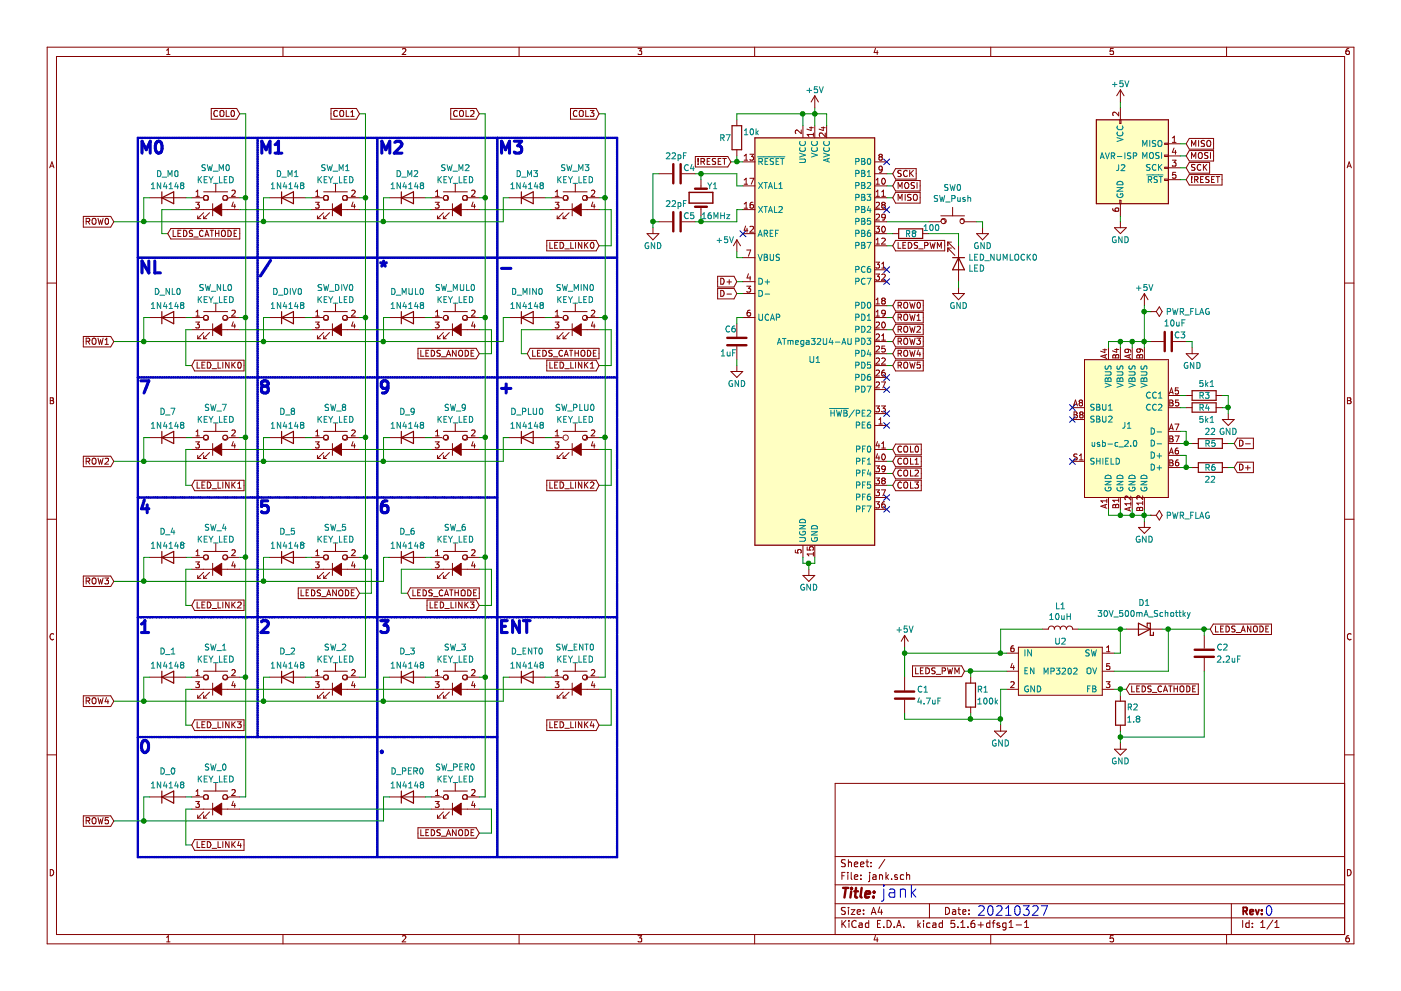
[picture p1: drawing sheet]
EESchema Schematic File Version 4
EELAYER 30 0
EELAYER END
$Descr A4 11693 8268
encoding utf-8
Sheet 1 1
Title ""
Date ""
Rev ""
Comp ""
Comment1 ""
Comment2 ""
Comment3 ""
Comment4 ""
$EndDescr
$Comp
L Switch:SW_Push_LED SW_M0
U 1 1
P 1800 1750
F 0 "SW_M0" H 1800 2100 50  0000 C CNN
F 1 "KEY_LED" H 1800 2000 50  0000 C CNN
F 2 "jank:Gateron_LED_1.00u_Plate" H 1800 2050 50  0001 C CNN
F 3 "~" H 1800 2050 50  0001 C CNN
	1    1800 1750
	1    0    0    -1  
$EndComp
$Comp
L MCU_Microchip_ATmega:ATmega32U4-AU U1
U 1 1
P 6800 2850
F 0 "U1" H 6800 2700 50  0000 C CNN
F 1 "ATmega32U4-AU" H 6800 2850 50  0000 C CNN
F 2 "Package_QFP:TQFP-44_10x10mm_P0.8mm" H 6800 2850 50  0001 C CIN
F 3 "http://ww1.microchip.com/downloads/en/DeviceDoc/Atmel-7766-8-bit-AVR-ATmega16U4-32U4_Datasheet.pdf" H 6800 2850 50  0001 C CNN
	1    6800 2850
	1    0    0    -1  
$EndComp
$Comp
L Device:D D_M0
U 1 1
P 1400 1650
F 0 "D_M0" H 1400 1850 50  0000 C CNN
F 1 "1N4148" H 1400 1750 50  0000 C CNN
F 2 "Diode_SMD:D_SOD-123" H 1400 1650 50  0001 C CNN
F 3 "~" H 1400 1650 50  0001 C CNN
	1    1400 1650
	1    0    0    -1  
$EndComp
$Comp
L Switch:SW_Push_LED SW_M1
U 1 1
P 2800 1750
F 0 "SW_M1" H 2800 2100 50  0000 C CNN
F 1 "KEY_LED" H 2800 2000 50  0000 C CNN
F 2 "jank:Gateron_LED_1.00u_Plate" H 2800 2050 50  0001 C CNN
F 3 "~" H 2800 2050 50  0001 C CNN
	1    2800 1750
	1    0    0    -1  
$EndComp
$Comp
L Device:D D_M1
U 1 1
P 2400 1650
F 0 "D_M1" H 2400 1850 50  0000 C CNN
F 1 "1N4148" H 2400 1750 50  0000 C CNN
F 2 "Diode_SMD:D_SOD-123" H 2400 1650 50  0001 C CNN
F 3 "~" H 2400 1650 50  0001 C CNN
	1    2400 1650
	1    0    0    -1  
$EndComp
Text GLabel 950  1850 0    50   Input ~ 0
ROW0
$Comp
L Device:D D_NL0
U 1 1
P 1400 2650
F 0 "D_NL0" H 1400 2867 50  0000 C CNN
F 1 "1N4148" H 1400 2750 50  0000 C CNN
F 2 "Diode_SMD:D_SOD-123" H 1400 2650 50  0001 C CNN
F 3 "~" H 1400 2650 50  0001 C CNN
	1    1400 2650
	1    0    0    -1  
$EndComp
$Comp
L Switch:SW_Push_LED SW_NL0
U 1 1
P 1800 2750
F 0 "SW_NL0" H 1800 3100 50  0000 C CNN
F 1 "KEY_LED" H 1800 3000 50  0000 C CNN
F 2 "jank:Gateron_LED_1.00u_Plate" H 1800 3050 50  0001 C CNN
F 3 "~" H 1800 3050 50  0001 C CNN
	1    1800 2750
	1    0    0    -1  
$EndComp
$Comp
L Switch:SW_Push_LED SW_M2
U 1 1
P 3800 1750
F 0 "SW_M2" H 3800 2100 50  0000 C CNN
F 1 "KEY_LED" H 3800 2000 50  0000 C CNN
F 2 "jank:Gateron_LED_1.00u_Plate" H 3800 2050 50  0001 C CNN
F 3 "~" H 3800 2050 50  0001 C CNN
	1    3800 1750
	1    0    0    -1  
$EndComp
$Comp
L Switch:SW_Push_LED SW_M3
U 1 1
P 4800 1750
F 0 "SW_M3" H 4800 2100 50  0000 C CNN
F 1 "KEY_LED" H 4800 2000 50  0000 C CNN
F 2 "jank:Gateron_LED_1.00u_Plate" H 4800 2050 50  0001 C CNN
F 3 "~" H 4800 2050 50  0001 C CNN
	1    4800 1750
	1    0    0    -1  
$EndComp
$Comp
L Switch:SW_Push_LED SW_DIV0
U 1 1
P 2800 2750
F 0 "SW_DIV0" H 2800 3100 50  0000 C CNN
F 1 "KEY_LED" H 2800 3000 50  0000 C CNN
F 2 "jank:Gateron_LED_1.00u_Plate" H 2800 3050 50  0001 C CNN
F 3 "~" H 2800 3050 50  0001 C CNN
	1    2800 2750
	1    0    0    -1  
$EndComp
$Comp
L Switch:SW_Push_LED SW_MUL0
U 1 1
P 3800 2750
F 0 "SW_MUL0" H 3800 3100 50  0000 C CNN
F 1 "KEY_LED" H 3800 3000 50  0000 C CNN
F 2 "jank:Gateron_LED_1.00u_Plate" H 3800 3050 50  0001 C CNN
F 3 "~" H 3800 3050 50  0001 C CNN
	1    3800 2750
	1    0    0    -1  
$EndComp
$Comp
L Switch:SW_Push_LED SW_MIN0
U 1 1
P 4800 2750
F 0 "SW_MIN0" H 4800 3100 50  0000 C CNN
F 1 "KEY_LED" H 4800 3000 50  0000 C CNN
F 2 "jank:Gateron_LED_1.00u_Plate" H 4800 3050 50  0001 C CNN
F 3 "~" H 4800 3050 50  0001 C CNN
	1    4800 2750
	1    0    0    -1  
$EndComp
$Comp
L Switch:SW_Push_LED SW_7
U 1 1
P 1800 3750
F 0 "SW_7" H 1800 4100 50  0000 C CNN
F 1 "KEY_LED" H 1800 4000 50  0000 C CNN
F 2 "jank:Gateron_LED_1.00u_Plate" H 1800 4050 50  0001 C CNN
F 3 "~" H 1800 4050 50  0001 C CNN
	1    1800 3750
	1    0    0    -1  
$EndComp
$Comp
L Switch:SW_Push_LED SW_8
U 1 1
P 2800 3750
F 0 "SW_8" H 2800 4100 50  0000 C CNN
F 1 "KEY_LED" H 2800 4000 50  0000 C CNN
F 2 "jank:Gateron_LED_1.00u_Plate" H 2800 4050 50  0001 C CNN
F 3 "~" H 2800 4050 50  0001 C CNN
	1    2800 3750
	1    0    0    -1  
$EndComp
$Comp
L Switch:SW_Push_LED SW_9
U 1 1
P 3800 3750
F 0 "SW_9" H 3800 4100 50  0000 C CNN
F 1 "KEY_LED" H 3800 4000 50  0000 C CNN
F 2 "jank:Gateron_LED_1.00u_Plate" H 3800 4050 50  0001 C CNN
F 3 "~" H 3800 4050 50  0001 C CNN
	1    3800 3750
	1    0    0    -1  
$EndComp
$Comp
L Switch:SW_Push_LED SW_PLU0
U 1 1
P 4800 3750
F 0 "SW_PLU0" H 4800 4100 50  0000 C CNN
F 1 "KEY_LED" H 4800 4000 50  0000 C CNN
F 2 "jank:Gateron_LED_1.00u_Plate" H 4800 4050 50  0001 C CNN
F 3 "~" H 4800 4050 50  0001 C CNN
	1    4800 3750
	1    0    0    -1  
$EndComp
$Comp
L Switch:SW_Push_LED SW_4
U 1 1
P 1800 4750
F 0 "SW_4" H 1800 5100 50  0000 C CNN
F 1 "KEY_LED" H 1800 5000 50  0000 C CNN
F 2 "jank:Gateron_LED_1.00u_Plate" H 1800 5050 50  0001 C CNN
F 3 "~" H 1800 5050 50  0001 C CNN
	1    1800 4750
	1    0    0    -1  
$EndComp
$Comp
L Switch:SW_Push_LED SW_5
U 1 1
P 2800 4750
F 0 "SW_5" H 2800 5100 50  0000 C CNN
F 1 "KEY_LED" H 2800 5000 50  0000 C CNN
F 2 "jank:Gateron_LED_1.00u_Plate" H 2800 5050 50  0001 C CNN
F 3 "~" H 2800 5050 50  0001 C CNN
	1    2800 4750
	1    0    0    -1  
$EndComp
$Comp
L Switch:SW_Push_LED SW_6
U 1 1
P 3800 4750
F 0 "SW_6" H 3800 5100 50  0000 C CNN
F 1 "KEY_LED" H 3800 5000 50  0000 C CNN
F 2 "jank:Gateron_LED_1.00u_Plate" H 3800 5050 50  0001 C CNN
F 3 "~" H 3800 5050 50  0001 C CNN
	1    3800 4750
	1    0    0    -1  
$EndComp
$Comp
L Switch:SW_Push_LED SW_1
U 1 1
P 1800 5750
F 0 "SW_1" H 1800 6100 50  0000 C CNN
F 1 "KEY_LED" H 1800 6000 50  0000 C CNN
F 2 "jank:Gateron_LED_1.00u_Plate" H 1800 6050 50  0001 C CNN
F 3 "~" H 1800 6050 50  0001 C CNN
	1    1800 5750
	1    0    0    -1  
$EndComp
$Comp
L Switch:SW_Push_LED SW_2
U 1 1
P 2800 5750
F 0 "SW_2" H 2800 6100 50  0000 C CNN
F 1 "KEY_LED" H 2800 6000 50  0000 C CNN
F 2 "jank:Gateron_LED_1.00u_Plate" H 2800 6050 50  0001 C CNN
F 3 "~" H 2800 6050 50  0001 C CNN
	1    2800 5750
	1    0    0    -1  
$EndComp
$Comp
L Switch:SW_Push_LED SW_3
U 1 1
P 3800 5750
F 0 "SW_3" H 3800 6100 50  0000 C CNN
F 1 "KEY_LED" H 3800 6000 50  0000 C CNN
F 2 "jank:Gateron_LED_1.00u_Plate" H 3800 6050 50  0001 C CNN
F 3 "~" H 3800 6050 50  0001 C CNN
	1    3800 5750
	1    0    0    -1  
$EndComp
$Comp
L Switch:SW_Push_LED SW_ENT0
U 1 1
P 4800 5750
F 0 "SW_ENT0" H 4800 6100 50  0000 C CNN
F 1 "KEY_LED" H 4800 6000 50  0000 C CNN
F 2 "jank:Gateron_LED_1.00u_Plate" H 4800 6050 50  0001 C CNN
F 3 "~" H 4800 6050 50  0001 C CNN
	1    4800 5750
	1    0    0    -1  
$EndComp
$Comp
L Switch:SW_Push_LED SW_0
U 1 1
P 1800 6750
F 0 "SW_0" H 1800 7100 50  0000 C CNN
F 1 "KEY_LED" H 1800 7000 50  0000 C CNN
F 2 "jank:Gateron_LED_1.00u_Plate" H 1800 7050 50  0001 C CNN
F 3 "~" H 1800 7050 50  0001 C CNN
	1    1800 6750
	1    0    0    -1  
$EndComp
$Comp
L Switch:SW_Push_LED SW_PER0
U 1 1
P 3800 6750
F 0 "SW_PER0" H 3800 7100 50  0000 C CNN
F 1 "KEY_LED" H 3800 7000 50  0000 C CNN
F 2 "jank:Gateron_LED_1.00u_Plate" H 3800 7050 50  0001 C CNN
F 3 "~" H 3800 7050 50  0001 C CNN
	1    3800 6750
	1    0    0    -1  
$EndComp
Wire Notes Line width 20
	1150 1150 5150 1150
Wire Notes Line width 20
	1150 2150 5150 2150
Wire Notes Line width 20
	1150 3150 5150 3150
Wire Notes Line width 20
	1150 5150 5150 5150
Wire Notes Line width 20
	1150 7150 5150 7150
Wire Notes Line width 20
	4150 1150 4150 7150
Wire Notes Line width 20
	3150 1150 3150 7150
Wire Notes Line width 20
	1150 1150 1150 7150
Wire Notes Line width 20
	5150 1150 5150 7150
Wire Notes Line width 20
	2150 6150 2150 1150
Wire Notes Line width 20
	1150 6150 4150 6150
Wire Notes Line width 20
	1150 4150 4150 4150
Text Notes 1150 1300 0    100  ~ 20
M0
Text Notes 2150 1300 0    100  ~ 20
M1
Text Notes 3150 1300 0    100  ~ 20
M2
Text Notes 4150 1300 0    100  ~ 20
M3
Wire Wire Line
	1250 1650 1200 1650
Wire Wire Line
	1200 1650 1200 1850
Wire Wire Line
	1200 1850 2200 1850
Wire Wire Line
	2200 1850 2200 1650
Wire Wire Line
	2200 1650 2250 1650
$Comp
L Device:D D_M2
U 1 1
P 3400 1650
F 0 "D_M2" H 3400 1850 50  0000 C CNN
F 1 "1N4148" H 3400 1750 50  0000 C CNN
F 2 "Diode_SMD:D_SOD-123" H 3400 1650 50  0001 C CNN
F 3 "~" H 3400 1650 50  0001 C CNN
	1    3400 1650
	1    0    0    -1  
$EndComp
Wire Wire Line
	2200 1850 3200 1850
Wire Wire Line
	3200 1850 3200 1650
Wire Wire Line
	3200 1650 3250 1650
Connection ~ 2200 1850
$Comp
L Device:D D_M3
U 1 1
P 4400 1650
F 0 "D_M3" H 4400 1850 50  0000 C CNN
F 1 "1N4148" H 4400 1750 50  0000 C CNN
F 2 "Diode_SMD:D_SOD-123" H 4400 1650 50  0001 C CNN
F 3 "~" H 4400 1650 50  0001 C CNN
	1    4400 1650
	1    0    0    -1  
$EndComp
$Comp
L Device:D D_DIV0
U 1 1
P 2400 2650
F 0 "D_DIV0" H 2400 2867 50  0000 C CNN
F 1 "1N4148" H 2400 2750 50  0000 C CNN
F 2 "Diode_SMD:D_SOD-123" H 2400 2650 50  0001 C CNN
F 3 "~" H 2400 2650 50  0001 C CNN
	1    2400 2650
	1    0    0    -1  
$EndComp
$Comp
L Device:D D_MUL0
U 1 1
P 3400 2650
F 0 "D_MUL0" H 3400 2867 50  0000 C CNN
F 1 "1N4148" H 3400 2750 50  0000 C CNN
F 2 "Diode_SMD:D_SOD-123" H 3400 2650 50  0001 C CNN
F 3 "~" H 3400 2650 50  0001 C CNN
	1    3400 2650
	1    0    0    -1  
$EndComp
$Comp
L Device:D D_MIN0
U 1 1
P 4400 2650
F 0 "D_MIN0" H 4400 2867 50  0000 C CNN
F 1 "1N4148" H 4400 2750 50  0000 C CNN
F 2 "Diode_SMD:D_SOD-123" H 4400 2650 50  0001 C CNN
F 3 "~" H 4400 2650 50  0001 C CNN
	1    4400 2650
	1    0    0    -1  
$EndComp
$Comp
L Device:D D_7
U 1 1
P 1400 3650
F 0 "D_7" H 1400 3867 50  0000 C CNN
F 1 "1N4148" H 1400 3750 50  0000 C CNN
F 2 "Diode_SMD:D_SOD-123" H 1400 3650 50  0001 C CNN
F 3 "~" H 1400 3650 50  0001 C CNN
	1    1400 3650
	1    0    0    -1  
$EndComp
Text GLabel 2000 950  0    50   Input ~ 0
COL0
Wire Wire Line
	950  1850 1200 1850
Connection ~ 1200 1850
$Comp
L Device:D D_8
U 1 1
P 2400 3650
F 0 "D_8" H 2400 3867 50  0000 C CNN
F 1 "1N4148" H 2400 3750 50  0000 C CNN
F 2 "Diode_SMD:D_SOD-123" H 2400 3650 50  0001 C CNN
F 3 "~" H 2400 3650 50  0001 C CNN
	1    2400 3650
	1    0    0    -1  
$EndComp
$Comp
L Device:D D_9
U 1 1
P 3400 3650
F 0 "D_9" H 3400 3867 50  0000 C CNN
F 1 "1N4148" H 3400 3750 50  0000 C CNN
F 2 "Diode_SMD:D_SOD-123" H 3400 3650 50  0001 C CNN
F 3 "~" H 3400 3650 50  0001 C CNN
	1    3400 3650
	1    0    0    -1  
$EndComp
$Comp
L Device:D D_PLU0
U 1 1
P 4400 3650
F 0 "D_PLU0" H 4400 3867 50  0000 C CNN
F 1 "1N4148" H 4400 3750 50  0000 C CNN
F 2 "Diode_SMD:D_SOD-123" H 4400 3650 50  0001 C CNN
F 3 "~" H 4400 3650 50  0001 C CNN
	1    4400 3650
	1    0    0    -1  
$EndComp
$Comp
L Device:D D_4
U 1 1
P 1400 4650
F 0 "D_4" H 1400 4867 50  0000 C CNN
F 1 "1N4148" H 1400 4750 50  0000 C CNN
F 2 "Diode_SMD:D_SOD-123" H 1400 4650 50  0001 C CNN
F 3 "~" H 1400 4650 50  0001 C CNN
	1    1400 4650
	1    0    0    -1  
$EndComp
$Comp
L Device:D D_5
U 1 1
P 2400 4650
F 0 "D_5" H 2400 4867 50  0000 C CNN
F 1 "1N4148" H 2400 4750 50  0000 C CNN
F 2 "Diode_SMD:D_SOD-123" H 2400 4650 50  0001 C CNN
F 3 "~" H 2400 4650 50  0001 C CNN
	1    2400 4650
	1    0    0    -1  
$EndComp
$Comp
L Device:D D_6
U 1 1
P 3400 4650
F 0 "D_6" H 3400 4867 50  0000 C CNN
F 1 "1N4148" H 3400 4750 50  0000 C CNN
F 2 "Diode_SMD:D_SOD-123" H 3400 4650 50  0001 C CNN
F 3 "~" H 3400 4650 50  0001 C CNN
	1    3400 4650
	1    0    0    -1  
$EndComp
$Comp
L Device:D D_1
U 1 1
P 1400 5650
F 0 "D_1" H 1400 5867 50  0000 C CNN
F 1 "1N4148" H 1400 5750 50  0000 C CNN
F 2 "Diode_SMD:D_SOD-123" H 1400 5650 50  0001 C CNN
F 3 "~" H 1400 5650 50  0001 C CNN
	1    1400 5650
	1    0    0    -1  
$EndComp
$Comp
L Device:D D_2
U 1 1
P 2400 5650
F 0 "D_2" H 2400 5867 50  0000 C CNN
F 1 "1N4148" H 2400 5750 50  0000 C CNN
F 2 "Diode_SMD:D_SOD-123" H 2400 5650 50  0001 C CNN
F 3 "~" H 2400 5650 50  0001 C CNN
	1    2400 5650
	1    0    0    -1  
$EndComp
$Comp
L Device:D D_3
U 1 1
P 3400 5650
F 0 "D_3" H 3400 5867 50  0000 C CNN
F 1 "1N4148" H 3400 5750 50  0000 C CNN
F 2 "Diode_SMD:D_SOD-123" H 3400 5650 50  0001 C CNN
F 3 "~" H 3400 5650 50  0001 C CNN
	1    3400 5650
	1    0    0    -1  
$EndComp
$Comp
L Device:D D_0
U 1 1
P 1400 6650
F 0 "D_0" H 1400 6867 50  0000 C CNN
F 1 "1N4148" H 1400 6750 50  0000 C CNN
F 2 "Diode_SMD:D_SOD-123" H 1400 6650 50  0001 C CNN
F 3 "~" H 1400 6650 50  0001 C CNN
	1    1400 6650
	1    0    0    -1  
$EndComp
$Comp
L Device:D D_PER0
U 1 1
P 3400 6650
F 0 "D_PER0" H 3400 6867 50  0000 C CNN
F 1 "1N4148" H 3400 6750 50  0000 C CNN
F 2 "Diode_SMD:D_SOD-123" H 3400 6650 50  0001 C CNN
F 3 "~" H 3400 6650 50  0001 C CNN
	1    3400 6650
	1    0    0    -1  
$EndComp
Wire Wire Line
	2000 2650 2050 2650
Wire Wire Line
	2050 2650 2050 1650
Wire Wire Line
	2050 1650 2000 1650
Wire Wire Line
	2050 1650 2050 950 
Wire Wire Line
	2050 950  2000 950 
Connection ~ 2050 1650
Wire Wire Line
	2000 6650 2050 6650
Wire Wire Line
	2050 6650 2050 5650
Wire Wire Line
	2050 5650 2000 5650
Wire Wire Line
	2000 4650 2050 4650
Wire Wire Line
	2050 4650 2050 5650
Connection ~ 2050 5650
Wire Wire Line
	2000 3650 2050 3650
Wire Wire Line
	2050 3650 2050 4650
Connection ~ 2050 4650
Wire Wire Line
	2050 3650 2050 2650
Connection ~ 2050 3650
Connection ~ 2050 2650
Wire Wire Line
	3000 5650 3050 5650
Wire Wire Line
	3050 5650 3050 4650
Wire Wire Line
	3050 4650 3000 4650
Wire Wire Line
	3050 4650 3050 3650
Wire Wire Line
	3050 3650 3000 3650
Connection ~ 3050 4650
Wire Wire Line
	3050 3650 3050 2650
Wire Wire Line
	3050 2650 3000 2650
Connection ~ 3050 3650
Wire Wire Line
	3050 2650 3050 1650
Wire Wire Line
	3050 1650 3000 1650
Connection ~ 3050 2650
Wire Wire Line
	3050 1650 3050 950 
Wire Wire Line
	3050 950  3000 950 
Connection ~ 3050 1650
Wire Wire Line
	4000 6650 4050 6650
Wire Wire Line
	4050 6650 4050 5650
Wire Wire Line
	4050 5650 4000 5650
Wire Wire Line
	4050 5650 4050 4650
Wire Wire Line
	4050 4650 4000 4650
Connection ~ 4050 5650
Wire Wire Line
	4050 4650 4050 3650
Wire Wire Line
	4050 3650 4000 3650
Connection ~ 4050 4650
Wire Wire Line
	4050 3650 4050 2650
Wire Wire Line
	4050 2650 4000 2650
Connection ~ 4050 3650
Wire Wire Line
	4050 2650 4050 1650
Wire Wire Line
	4050 1650 4000 1650
Connection ~ 4050 2650
Wire Wire Line
	4050 1650 4050 950 
Wire Wire Line
	4050 950  4000 950 
Connection ~ 4050 1650
Wire Wire Line
	5000 5650 5050 5650
Wire Wire Line
	5050 5650 5050 3650
Wire Wire Line
	5050 3650 5000 3650
Wire Wire Line
	5050 3650 5050 2650
Wire Wire Line
	5050 2650 5000 2650
Connection ~ 5050 3650
Wire Wire Line
	5050 2650 5050 1650
Wire Wire Line
	5050 1650 5000 1650
Connection ~ 5050 2650
Wire Wire Line
	5050 1650 5050 950 
Wire Wire Line
	5050 950  5000 950 
Connection ~ 5050 1650
Text GLabel 3000 950  0    50   Input ~ 0
COL1
Text GLabel 4000 950  0    50   Input ~ 0
COL2
Text GLabel 5000 950  0    50   Input ~ 0
COL3
Wire Wire Line
	3200 1850 4200 1850
Wire Wire Line
	4200 1850 4200 1650
Wire Wire Line
	4200 1650 4250 1650
Connection ~ 3200 1850
Wire Wire Line
	1250 2650 1200 2650
Wire Wire Line
	1200 2650 1200 2850
Wire Wire Line
	1200 2850 2200 2850
Wire Wire Line
	4200 2850 4200 2650
Wire Wire Line
	4200 2650 4250 2650
Wire Wire Line
	1200 2850 950  2850
Connection ~ 1200 2850
Wire Wire Line
	4250 3650 4200 3650
Wire Wire Line
	4200 3650 4200 3850
Wire Wire Line
	4200 3850 3200 3850
Wire Wire Line
	1200 3850 1200 3650
Wire Wire Line
	1200 3650 1250 3650
Wire Wire Line
	1200 3850 950  3850
Connection ~ 1200 3850
Wire Wire Line
	3250 4650 3200 4650
Wire Wire Line
	1200 4650 1250 4650
Wire Wire Line
	4250 5650 4200 5650
Wire Wire Line
	4200 5650 4200 5850
Wire Wire Line
	4200 5850 3200 5850
Wire Wire Line
	1200 5850 1200 5650
Wire Wire Line
	1200 5650 1250 5650
Wire Wire Line
	1200 5850 950  5850
Connection ~ 1200 5850
Wire Wire Line
	3250 6650 3200 6650
Wire Wire Line
	3200 6650 3200 6850
Wire Wire Line
	3200 6850 1200 6850
Wire Wire Line
	1200 6850 1200 6650
Wire Wire Line
	1200 6650 1250 6650
Wire Wire Line
	1200 6850 950  6850
Connection ~ 1200 6850
Text GLabel 950  2850 0    50   Input ~ 0
ROW1
Text GLabel 950  3850 0    50   Input ~ 0
ROW2
Text GLabel 950  4850 0    50   Input ~ 0
ROW3
Text GLabel 950  5850 0    50   Input ~ 0
ROW4
Text GLabel 950  6850 0    50   Input ~ 0
ROW5
Wire Wire Line
	2250 5650 2200 5650
Wire Wire Line
	2200 5650 2200 5850
Connection ~ 2200 5850
Wire Wire Line
	2200 5850 1200 5850
Wire Wire Line
	3250 5650 3200 5650
Wire Wire Line
	3200 5650 3200 5850
Connection ~ 3200 5850
Wire Wire Line
	3200 5850 2200 5850
Wire Wire Line
	3550 6650 3600 6650
Wire Wire Line
	1600 6650 1550 6650
Wire Wire Line
	1600 5650 1550 5650
Wire Wire Line
	2600 5650 2550 5650
Wire Wire Line
	3550 5650 3600 5650
Wire Wire Line
	4550 5650 4600 5650
Wire Wire Line
	3600 4650 3550 4650
Wire Wire Line
	2600 4650 2550 4650
Wire Wire Line
	1600 4650 1550 4650
Wire Wire Line
	2250 4650 2200 4650
Wire Wire Line
	1550 3650 1600 3650
Wire Wire Line
	1600 2650 1550 2650
Wire Wire Line
	1550 1650 1600 1650
Wire Wire Line
	2550 1650 2600 1650
Wire Wire Line
	3550 1650 3600 1650
Wire Wire Line
	4550 1650 4600 1650
Wire Wire Line
	4600 2650 4550 2650
Wire Wire Line
	3600 2650 3550 2650
Wire Wire Line
	2600 2650 2550 2650
Wire Wire Line
	2550 3650 2600 3650
Wire Wire Line
	3550 3650 3600 3650
Wire Wire Line
	4550 3650 4600 3650
Wire Wire Line
	2250 2650 2200 2650
Wire Wire Line
	2200 2650 2200 2850
Connection ~ 2200 2850
Wire Wire Line
	2200 2850 3200 2850
Wire Wire Line
	3250 2650 3200 2650
Wire Wire Line
	3200 2650 3200 2850
Connection ~ 3200 2850
Wire Wire Line
	3200 2850 4200 2850
Wire Wire Line
	3250 3650 3200 3650
Wire Wire Line
	3200 3650 3200 3850
Connection ~ 3200 3850
Wire Wire Line
	3200 3850 2200 3850
Wire Wire Line
	2250 3650 2200 3650
Wire Wire Line
	2200 3650 2200 3850
Connection ~ 2200 3850
Wire Wire Line
	2200 3850 1200 3850
Wire Wire Line
	2000 1750 2600 1750
Wire Wire Line
	3000 1750 3600 1750
Wire Wire Line
	4000 1750 4600 1750
Wire Wire Line
	2000 2750 2600 2750
Wire Wire Line
	3000 2750 3600 2750
Text GLabel 1600 3050 2    50   Input ~ 0
LED_LINK0
Text GLabel 4000 2950 0    50   Input ~ 0
LEDS_ANODE
Text GLabel 1400 1950 2    50   Input ~ 0
LEDS_CATHODE
Text GLabel 4400 2950 2    50   Input ~ 0
LEDS_CATHODE
Text GLabel 3400 4950 2    50   Input ~ 0
LEDS_CATHODE
Text GLabel 3000 4950 0    50   Input ~ 0
LEDS_ANODE
Wire Wire Line
	950  4850 1200 4850
Wire Wire Line
	1200 4850 1200 4650
Wire Wire Line
	1200 4850 2200 4850
Wire Wire Line
	2200 4850 2200 4650
Connection ~ 1200 4850
Wire Wire Line
	2200 4850 3200 4850
Wire Wire Line
	3200 4850 3200 4650
Connection ~ 2200 4850
Wire Wire Line
	3000 4950 3100 4950
Wire Wire Line
	3100 4950 3100 4750
Wire Wire Line
	3100 4750 3000 4750
Wire Wire Line
	4000 2950 4100 2950
Wire Wire Line
	4100 2950 4100 2750
Wire Wire Line
	4100 2750 4000 2750
Text GLabel 4000 6950 0    50   Input ~ 0
LEDS_ANODE
Wire Wire Line
	4000 6950 4100 6950
Wire Wire Line
	4100 6950 4100 6750
Wire Wire Line
	4100 6750 4000 6750
Wire Wire Line
	3600 6750 2000 6750
Wire Wire Line
	4600 5750 4000 5750
Wire Wire Line
	3600 5750 3000 5750
Wire Wire Line
	2600 5750 2000 5750
Wire Wire Line
	2600 4750 2000 4750
Wire Wire Line
	4600 3750 4000 3750
Wire Wire Line
	3600 3750 3000 3750
Wire Wire Line
	2600 3750 2000 3750
Wire Wire Line
	1400 1950 1350 1950
Wire Wire Line
	1350 1950 1350 1750
Wire Wire Line
	1350 1750 1600 1750
Wire Wire Line
	4400 2950 4350 2950
Wire Wire Line
	4350 2950 4350 2750
Wire Wire Line
	4350 2750 4600 2750
Wire Wire Line
	3400 4950 3350 4950
Wire Wire Line
	3350 4950 3350 4750
Wire Wire Line
	3350 4750 3600 4750
Text GLabel 5000 2050 0    50   Input ~ 0
LED_LINK0
Text GLabel 5000 3050 0    50   Input ~ 0
LED_LINK1
Text GLabel 1600 4050 2    50   Input ~ 0
LED_LINK1
Text GLabel 5000 4050 0    50   Input ~ 0
LED_LINK2
Text GLabel 1600 5050 2    50   Input ~ 0
LED_LINK2
Text GLabel 4000 5050 0    50   Input ~ 0
LED_LINK3
Text GLabel 1600 6050 2    50   Input ~ 0
LED_LINK3
Text GLabel 5000 6050 0    50   Input ~ 0
LED_LINK4
Text GLabel 1600 7050 2    50   Input ~ 0
LED_LINK4
Wire Wire Line
	5000 1750 5100 1750
Wire Wire Line
	5100 1750 5100 2050
Wire Wire Line
	5100 2050 5000 2050
Wire Wire Line
	1600 2750 1550 2750
Wire Wire Line
	1550 2750 1550 3050
Wire Wire Line
	1550 3050 1600 3050
Wire Wire Line
	1600 3750 1550 3750
Wire Wire Line
	1550 3750 1550 4050
Wire Wire Line
	1550 4050 1600 4050
Wire Wire Line
	1600 4750 1550 4750
Wire Wire Line
	1550 4750 1550 5050
Wire Wire Line
	1550 5050 1600 5050
Wire Wire Line
	1600 5750 1550 5750
Wire Wire Line
	1550 5750 1550 6050
Wire Wire Line
	1550 6050 1600 6050
Wire Wire Line
	1600 6750 1550 6750
Wire Wire Line
	1550 6750 1550 7050
Wire Wire Line
	1550 7050 1600 7050
Wire Wire Line
	4000 5050 4100 5050
Wire Wire Line
	4100 5050 4100 4750
Wire Wire Line
	4100 4750 4000 4750
Wire Wire Line
	5000 6050 5100 6050
Wire Wire Line
	5100 6050 5100 5750
Wire Wire Line
	5100 5750 5000 5750
Wire Wire Line
	5000 4050 5100 4050
Wire Wire Line
	5100 4050 5100 3750
Wire Wire Line
	5100 3750 5000 3750
Wire Wire Line
	5000 3050 5100 3050
Wire Wire Line
	5100 3050 5100 2750
Wire Wire Line
	5100 2750 5000 2750
Text Notes 1150 2300 0    100  ~ 20
NL
Text Notes 2150 2300 0    100  ~ 20
/
Text Notes 3150 2300 0    100  ~ 20
*
Text Notes 4150 2300 0    100  ~ 20
-
Text Notes 4150 3300 0    100  ~ 20
+
Text Notes 3150 3300 0    100  ~ 20
9
Text Notes 2150 3300 0    100  ~ 20
8
Text Notes 1150 3300 0    100  ~ 20
7
Text Notes 1150 4300 0    100  ~ 20
4
Text Notes 2150 4300 0    100  ~ 20
5
Text Notes 3150 4300 0    100  ~ 20
6
Text Notes 1150 5300 0    100  ~ 20
1
Text Notes 2150 5300 0    100  ~ 20
2
Text Notes 3150 5300 0    100  ~ 20
3
Text Notes 4150 5300 0    100  ~ 20
ENT
Text Notes 1150 6300 0    100  ~ 20
0
Text Notes 3150 6300 0    100  ~ 20
.
$Comp
L Device:LED LED_NUMLOCK0
U 1 1
P 8000 2200
F 0 "LED_NUMLOCK0" V 7947 2280 50  0000 L CNN
F 1 "LED" V 8038 2280 50  0000 L CNN
F 2 "LED_SMD:LED_Cree-XQ_HandSoldering" H 8000 2200 50  0001 C CNN
F 3 "~" H 8000 2200 50  0001 C CNN
	1    8000 2200
	0    1    1    0   
$EndComp
Text GLabel 10100 5250 2    50   Input ~ 0
LEDS_ANODE
Text GLabel 9400 5750 2    50   Input ~ 0
LEDS_CATHODE
$Comp
L Device:C C1
U 1 1
P 7550 5800
F 0 "C1" H 7650 5850 50  0000 L CNN
F 1 "4.7uF" H 7650 5750 50  0000 L CNN
F 2 "Capacitor_SMD:C_1206_3216Metric_Pad1.42x1.75mm_HandSolder" H 7588 5650 50  0001 C CNN
F 3 "~" H 7550 5800 50  0001 C CNN
	1    7550 5800
	1    0    0    -1  
$EndComp
$Comp
L Device:C C2
U 1 1
P 10050 5450
F 0 "C2" H 10150 5500 50  0000 L CNN
F 1 "2.2uF" H 10150 5400 50  0000 L CNN
F 2 "Capacitor_SMD:C_1206_3216Metric_Pad1.42x1.75mm_HandSolder" H 10088 5300 50  0001 C CNN
F 3 "~" H 10050 5450 50  0001 C CNN
	1    10050 5450
	1    0    0    -1  
$EndComp
$Comp
L Device:R R1
U 1 1
P 8100 5800
F 0 "R1" H 8150 5850 50  0000 L CNN
F 1 "100k" H 8150 5750 50  0000 L CNN
F 2 "Resistor_SMD:R_1206_3216Metric_Pad1.42x1.75mm_HandSolder" V 8030 5800 50  0001 C CNN
F 3 "~" H 8100 5800 50  0001 C CNN
	1    8100 5800
	1    0    0    -1  
$EndComp
$Comp
L Device:R R2
U 1 1
P 9350 5950
F 0 "R2" H 9400 6000 50  0000 L CNN
F 1 "1.8" H 9400 5900 50  0000 L CNN
F 2 "Resistor_SMD:R_1206_3216Metric_Pad1.42x1.75mm_HandSolder" V 9280 5950 50  0001 C CNN
F 3 "~" H 9350 5950 50  0001 C CNN
	1    9350 5950
	1    0    0    -1  
$EndComp
$Comp
L Device:L L1
U 1 1
P 8850 5250
F 0 "L1" V 9040 5250 50  0000 C CNN
F 1 "10uH" V 8950 5250 50  0000 C CNN
F 2 "jank:SRN3010TA" H 8850 5250 50  0001 C CNN
F 3 "~" H 8850 5250 50  0001 C CNN
	1    8850 5250
	0    -1   -1   0   
$EndComp
$Comp
L Device:D_Schottky D1
U 1 1
P 9550 5250
F 0 "D1" H 9550 5033 50  0000 C CNN
F 1 "30V_500mA_Schottky" H 9550 5124 50  0000 C CNN
F 2 "Diode_SMD:D_SOD-123" H 9550 5250 50  0001 C CNN
F 3 "~" H 9550 5250 50  0001 C CNN
	1    9550 5250
	-1   0    0    1   
$EndComp
$Comp
L power:+5V #PWR0101
U 1 1
P 7550 5400
F 0 "#PWR0101" H 7550 5250 50  0001 C CNN
F 1 "+5V" H 7550 5550 50  0000 C CNN
F 2 "" H 7550 5400 50  0001 C CNN
F 3 "" H 7550 5400 50  0001 C CNN
	1    7550 5400
	1    0    0    -1  
$EndComp
Text GLabel 8050 5600 0    50   Input ~ 0
LEDS_PWM
Wire Wire Line
	8050 5600 8100 5600
Wire Wire Line
	8100 5600 8100 5650
Connection ~ 8100 5600
Wire Wire Line
	8100 5600 8400 5600
Wire Wire Line
	8400 5750 8350 5750
Wire Wire Line
	8350 5750 8350 6000
Wire Wire Line
	8350 6000 8100 6000
Wire Wire Line
	8100 6000 8100 5950
Wire Wire Line
	7550 5950 7550 6000
Wire Wire Line
	7550 6000 8100 6000
Connection ~ 8100 6000
Wire Wire Line
	8400 5450 8350 5450
Wire Wire Line
	7550 5450 7550 5650
Wire Wire Line
	7550 5400 7550 5450
Connection ~ 7550 5450
Wire Wire Line
	8350 5450 8350 5250
Wire Wire Line
	8350 5250 8700 5250
Connection ~ 8350 5450
Wire Wire Line
	8350 5450 7550 5450
Wire Wire Line
	9300 5450 9350 5450
Wire Wire Line
	9350 5450 9350 5250
Wire Wire Line
	9350 5250 9000 5250
Wire Wire Line
	9350 5250 9400 5250
Connection ~ 9350 5250
Wire Wire Line
	9300 5600 9750 5600
Wire Wire Line
	9750 5600 9750 5250
Wire Wire Line
	9750 5250 9700 5250
Wire Wire Line
	9300 5750 9350 5750
Wire Wire Line
	9350 5750 9350 5800
Connection ~ 8350 6000
Wire Wire Line
	8350 6000 8350 6050
$Comp
L power:GND #PWR0102
U 1 1
P 8350 6050
F 0 "#PWR0102" H 8350 5800 50  0001 C CNN
F 1 "GND" H 8350 5900 50  0000 C CNN
F 2 "" H 8350 6050 50  0001 C CNN
F 3 "" H 8350 6050 50  0001 C CNN
	1    8350 6050
	1    0    0    -1  
$EndComp
Wire Wire Line
	9400 5750 9350 5750
Connection ~ 9350 5750
Wire Wire Line
	9350 6100 9350 6150
Wire Wire Line
	9350 6150 10050 6150
Wire Wire Line
	10050 6150 10050 5600
Wire Wire Line
	10050 5300 10050 5250
Wire Wire Line
	10050 5250 9750 5250
Connection ~ 9750 5250
Wire Wire Line
	10100 5250 10050 5250
Connection ~ 10050 5250
$Comp
L power:GND #PWR0103
U 1 1
P 9350 6200
F 0 "#PWR0103" H 9350 5950 50  0001 C CNN
F 1 "GND" H 9350 6050 50  0000 C CNN
F 2 "" H 9350 6200 50  0001 C CNN
F 3 "" H 9350 6200 50  0001 C CNN
	1    9350 6200
	1    0    0    -1  
$EndComp
Wire Wire Line
	9350 6200 9350 6150
Connection ~ 9350 6150
$Comp
L Device:C C3
U 1 1
P 9750 2850
F 0 "C3" V 9800 2700 50  0000 L CNN
F 1 "10uF" V 9900 2700 50  0000 L CNN
F 2 "Capacitor_SMD:C_1206_3216Metric_Pad1.42x1.75mm_HandSolder" H 9788 2700 50  0001 C CNN
F 3 "~" H 9750 2850 50  0001 C CNN
	1    9750 2850
	0    -1   -1   0   
$EndComp
$Comp
L Device:R R3
U 1 1
P 10050 3300
F 0 "R3" V 10050 3250 50  0000 L CNN
F 1 "5k1" V 9950 3250 50  0000 L CNN
F 2 "Resistor_SMD:R_1206_3216Metric_Pad1.42x1.75mm_HandSolder" V 9980 3300 50  0001 C CNN
F 3 "~" H 10050 3300 50  0001 C CNN
	1    10050 3300
	0    1    1    0   
$EndComp
$Comp
L Device:R R5
U 1 1
P 10100 3700
F 0 "R5" V 10100 3650 50  0000 L CNN
F 1 "22" V 10000 3650 50  0000 L CNN
F 2 "Resistor_SMD:R_1206_3216Metric_Pad1.42x1.75mm_HandSolder" V 10030 3700 50  0001 C CNN
F 3 "~" H 10100 3700 50  0001 C CNN
	1    10100 3700
	0    1    1    0   
$EndComp
$Comp
L Device:R R6
U 1 1
P 10100 3900
F 0 "R6" V 10100 3850 50  0000 L CNN
F 1 "22" V 10200 3850 50  0000 L CNN
F 2 "Resistor_SMD:R_1206_3216Metric_Pad1.42x1.75mm_HandSolder" V 10030 3900 50  0001 C CNN
F 3 "~" H 10100 3900 50  0001 C CNN
	1    10100 3900
	0    1    1    0   
$EndComp
$Comp
L Device:R R4
U 1 1
P 10050 3400
F 0 "R4" V 10050 3350 50  0000 L CNN
F 1 "5k1" V 10150 3350 50  0000 L CNN
F 2 "Resistor_SMD:R_1206_3216Metric_Pad1.42x1.75mm_HandSolder" V 9980 3400 50  0001 C CNN
F 3 "~" H 10050 3400 50  0001 C CNN
	1    10050 3400
	0    1    1    0   
$EndComp
Text GLabel 10300 3700 2    50   Input ~ 0
D-
Text GLabel 10300 3900 2    50   Input ~ 0
D+
Wire Wire Line
	10300 3900 10250 3900
Wire Wire Line
	9950 3900 9900 3900
Wire Wire Line
	9900 3900 9900 3800
Wire Wire Line
	9900 3800 9850 3800
Connection ~ 9900 3900
Wire Wire Line
	9900 3900 9850 3900
Wire Wire Line
	9850 3700 9900 3700
Wire Wire Line
	9850 3600 9900 3600
Wire Wire Line
	9900 3600 9900 3700
Connection ~ 9900 3700
Wire Wire Line
	9900 3700 9950 3700
Wire Wire Line
	10250 3700 10300 3700
$Comp
L power:GND #PWR0104
U 1 1
P 10250 3450
F 0 "#PWR0104" H 10250 3200 50  0001 C CNN
F 1 "GND" H 10250 3300 50  0000 C CNN
F 2 "" H 10250 3450 50  0001 C CNN
F 3 "" H 10250 3450 50  0001 C CNN
	1    10250 3450
	1    0    0    -1  
$EndComp
Wire Wire Line
	9850 3400 9900 3400
Wire Wire Line
	9900 3300 9850 3300
Wire Wire Line
	10200 3300 10250 3300
Wire Wire Line
	10250 3300 10250 3400
Wire Wire Line
	10250 3400 10200 3400
Connection ~ 10250 3400
Wire Wire Line
	10250 3400 10250 3450
$Comp
L power:PWR_FLAG #FLG0101
U 1 1
P 9600 4300
F 0 "#FLG0101" H 9600 4375 50  0001 C CNN
F 1 "PWR_FLAG" V 9600 4428 50  0000 L CNN
F 2 "" H 9600 4300 50  0001 C CNN
F 3 "~" H 9600 4300 50  0001 C CNN
	1    9600 4300
	0    1    1    0   
$EndComp
$Comp
L power:GND #PWR0105
U 1 1
P 9550 4350
F 0 "#PWR0105" H 9550 4100 50  0001 C CNN
F 1 "GND" H 9550 4200 50  0000 C CNN
F 2 "" H 9550 4350 50  0001 C CNN
F 3 "" H 9550 4350 50  0001 C CNN
	1    9550 4350
	1    0    0    -1  
$EndComp
$Comp
L power:+5V #PWR0106
U 1 1
P 9550 2550
F 0 "#PWR0106" H 9550 2400 50  0001 C CNN
F 1 "+5V" H 9550 2700 50  0000 C CNN
F 2 "" H 9550 2550 50  0001 C CNN
F 3 "" H 9550 2550 50  0001 C CNN
	1    9550 2550
	1    0    0    -1  
$EndComp
Wire Wire Line
	9600 4300 9550 4300
Wire Wire Line
	9250 4300 9250 4250
Wire Wire Line
	9350 4250 9350 4300
Connection ~ 9350 4300
Wire Wire Line
	9350 4300 9250 4300
Wire Wire Line
	9450 4300 9450 4250
Connection ~ 9450 4300
Wire Wire Line
	9450 4300 9350 4300
Wire Wire Line
	9550 4250 9550 4300
Connection ~ 9550 4300
Wire Wire Line
	9550 4300 9450 4300
Wire Wire Line
	9550 4350 9550 4300
$Comp
L power:GND #PWR0107
U 1 1
P 9950 2900
F 0 "#PWR0107" H 9950 2650 50  0001 C CNN
F 1 "GND" H 9950 2750 50  0000 C CNN
F 2 "" H 9950 2900 50  0001 C CNN
F 3 "" H 9950 2900 50  0001 C CNN
	1    9950 2900
	1    0    0    -1  
$EndComp
$Comp
L power:PWR_FLAG #FLG0102
U 1 1
P 9600 2600
F 0 "#FLG0102" H 9600 2675 50  0001 C CNN
F 1 "PWR_FLAG" V 9600 2728 50  0000 L CNN
F 2 "" H 9600 2600 50  0001 C CNN
F 3 "~" H 9600 2600 50  0001 C CNN
	1    9600 2600
	0    1    1    0   
$EndComp
Wire Wire Line
	9250 2900 9250 2850
Wire Wire Line
	9250 2850 9350 2850
Wire Wire Line
	9550 2900 9550 2850
Connection ~ 9550 2850
Wire Wire Line
	9550 2850 9600 2850
Wire Wire Line
	9450 2900 9450 2850
Connection ~ 9450 2850
Wire Wire Line
	9450 2850 9550 2850
Wire Wire Line
	9350 2900 9350 2850
Connection ~ 9350 2850
Wire Wire Line
	9350 2850 9450 2850
Wire Wire Line
	9550 2850 9550 2600
Wire Wire Line
	9550 2600 9600 2600
Wire Wire Line
	9550 2600 9550 2550
Connection ~ 9550 2600
Wire Wire Line
	9900 2850 9950 2850
Wire Wire Line
	9950 2850 9950 2900
NoConn ~ 8950 3400
NoConn ~ 8950 3500
NoConn ~ 8950 3850
$Comp
L Device:R R8
U 1 1
P 7600 1950
F 0 "R8" V 7600 1900 50  0000 L CNN
F 1 "100" V 7550 2050 50  0000 L CNN
F 2 "Resistor_SMD:R_1206_3216Metric_Pad1.42x1.75mm_HandSolder" V 7530 1950 50  0001 C CNN
F 3 "~" H 7600 1950 50  0001 C CNN
	1    7600 1950
	0    1    1    0   
$EndComp
$Comp
L Device:Crystal Y1
U 1 1
P 5850 1650
F 0 "Y1" V 5750 1700 50  0000 L CNN
F 1 "16MHz" V 6000 1650 50  0000 L CNN
F 2 "Crystal:Crystal_SMD_HC49-SD" H 5850 1650 50  0001 C CNN
F 3 "~" H 5850 1650 50  0001 C CNN
	1    5850 1650
	0    1    1    0   
$EndComp
$Comp
L Device:R R7
U 1 1
P 6150 1150
F 0 "R7" H 6000 1150 50  0000 L CNN
F 1 "10k" H 6200 1200 50  0000 L CNN
F 2 "Resistor_SMD:R_1206_3216Metric_Pad1.42x1.75mm_HandSolder" V 6080 1150 50  0001 C CNN
F 3 "~" H 6150 1150 50  0001 C CNN
	1    6150 1150
	1    0    0    -1  
$EndComp
$Comp
L Device:C C4
U 1 1
P 5650 1450
F 0 "C4" V 5600 1500 50  0000 L CNN
F 1 "22pF" V 5500 1350 50  0000 L CNN
F 2 "Capacitor_SMD:C_1206_3216Metric_Pad1.42x1.75mm_HandSolder" H 5688 1300 50  0001 C CNN
F 3 "~" H 5650 1450 50  0001 C CNN
	1    5650 1450
	0    1    1    0   
$EndComp
$Comp
L Device:C C5
U 1 1
P 5650 1850
F 0 "C5" V 5600 1900 50  0000 L CNN
F 1 "22pF" V 5500 1750 50  0000 L CNN
F 2 "Capacitor_SMD:C_1206_3216Metric_Pad1.42x1.75mm_HandSolder" H 5688 1700 50  0001 C CNN
F 3 "~" H 5650 1850 50  0001 C CNN
	1    5650 1850
	0    1    1    0   
$EndComp
$Comp
L Device:C C6
U 1 1
P 6150 2850
F 0 "C6" H 6150 2750 50  0000 L CNN
F 1 "1uF" H 6150 2950 50  0000 L CNN
F 2 "Capacitor_SMD:C_1206_3216Metric_Pad1.42x1.75mm_HandSolder" H 6188 2700 50  0001 C CNN
F 3 "~" H 6150 2850 50  0001 C CNN
	1    6150 2850
	-1   0    0    1   
$EndComp
$Comp
L power:+5V #PWR0108
U 1 1
P 6800 900
F 0 "#PWR0108" H 6800 750 50  0001 C CNN
F 1 "+5V" H 6800 1050 50  0000 C CNN
F 2 "" H 6800 900 50  0001 C CNN
F 3 "" H 6800 900 50  0001 C CNN
	1    6800 900 
	1    0    0    -1  
$EndComp
Wire Wire Line
	6200 1750 6150 1750
Wire Wire Line
	6150 1750 6150 1850
Wire Wire Line
	6150 1850 5850 1850
Wire Wire Line
	5850 1850 5850 1800
Wire Wire Line
	6200 1550 6150 1550
Wire Wire Line
	6150 1550 6150 1450
Wire Wire Line
	6150 1450 5850 1450
Wire Wire Line
	5850 1450 5850 1500
$Comp
L power:GND #PWR0109
U 1 1
P 6750 4750
F 0 "#PWR0109" H 6750 4500 50  0001 C CNN
F 1 "GND" H 6750 4600 50  0000 C CNN
F 2 "" H 6750 4750 50  0001 C CNN
F 3 "" H 6750 4750 50  0001 C CNN
	1    6750 4750
	1    0    0    -1  
$EndComp
Wire Wire Line
	5800 1850 5850 1850
Connection ~ 5850 1850
Wire Wire Line
	5850 1450 5800 1450
Connection ~ 5850 1450
Wire Wire Line
	5500 1450 5450 1450
Wire Wire Line
	5450 1450 5450 1850
Wire Wire Line
	5450 1850 5500 1850
$Comp
L power:GND #PWR0110
U 1 1
P 5450 1900
F 0 "#PWR0110" H 5450 1650 50  0001 C CNN
F 1 "GND" H 5450 1750 50  0000 C CNN
F 2 "" H 5450 1900 50  0001 C CNN
F 3 "" H 5450 1900 50  0001 C CNN
	1    5450 1900
	1    0    0    -1  
$EndComp
Wire Wire Line
	5450 1900 5450 1850
Connection ~ 5450 1850
$Comp
L power:GND #PWR0111
U 1 1
P 6150 3050
F 0 "#PWR0111" H 6150 2800 50  0001 C CNN
F 1 "GND" H 6150 2900 50  0000 C CNN
F 2 "" H 6150 3050 50  0001 C CNN
F 3 "" H 6150 3050 50  0001 C CNN
	1    6150 3050
	1    0    0    -1  
$EndComp
Wire Wire Line
	6150 3050 6150 3000
Wire Wire Line
	6150 2700 6150 2650
Wire Wire Line
	6150 2650 6200 2650
Text GLabel 6150 2350 0    50   Input ~ 0
D+
Text GLabel 6150 2450 0    50   Input ~ 0
D-
Wire Wire Line
	6150 2350 6200 2350
Wire Wire Line
	6200 2450 6150 2450
$Comp
L power:+5V #PWR0112
U 1 1
P 6150 2100
F 0 "#PWR0112" H 6150 1950 50  0001 C CNN
F 1 "+5V" H 6050 2200 50  0000 C CNN
F 2 "" H 6150 2100 50  0001 C CNN
F 3 "" H 6150 2100 50  0001 C CNN
	1    6150 2100
	1    0    0    -1  
$EndComp
Wire Wire Line
	6200 2150 6150 2150
Wire Wire Line
	6150 2150 6150 2100
NoConn ~ 6200 1950
Wire Wire Line
	6200 1350 6150 1350
Wire Wire Line
	6150 1350 6150 1300
Text GLabel 6100 1350 0    50   Input ~ 0
!RESET
Wire Wire Line
	6100 1350 6150 1350
Connection ~ 6150 1350
Wire Wire Line
	6150 1000 6150 950 
Wire Wire Line
	6150 950  6700 950 
Wire Wire Line
	6700 950  6700 1050
Wire Wire Line
	6800 900  6800 950 
Wire Wire Line
	6900 1050 6900 950 
Wire Wire Line
	6900 950  6800 950 
Connection ~ 6800 950 
Wire Wire Line
	6800 950  6800 1050
Wire Wire Line
	6700 950  6800 950 
Connection ~ 6700 950 
Wire Wire Line
	6700 4650 6700 4700
Wire Wire Line
	6700 4700 6750 4700
Wire Wire Line
	6750 4700 6750 4750
Wire Wire Line
	6800 4650 6800 4700
Wire Wire Line
	6800 4700 6750 4700
Connection ~ 6750 4700
Text GLabel 7450 1450 2    50   Input ~ 0
SCK
Text GLabel 7450 1550 2    50   Input ~ 0
MOSI
Text GLabel 7450 1650 2    50   Input ~ 0
MISO
Wire Wire Line
	7450 1650 7400 1650
Wire Wire Line
	7400 1550 7450 1550
Wire Wire Line
	7450 1450 7400 1450
$Comp
L Connector:AVR-ISP-6 J2
U 1 1
P 9450 1400
F 0 "J2" H 9400 1400 50  0000 R CNN
F 1 "AVR-ISP" H 9500 1500 50  0000 R CNN
F 2 "Connector_IDC:IDC-Header_2x03_P2.54mm_Vertical" V 9200 1450 50  0001 C CNN
F 3 " ~" H 8175 850 50  0001 C CNN
	1    9450 1400
	1    0    0    -1  
$EndComp
Text GLabel 9900 1400 2    50   Input ~ 0
SCK
Text GLabel 9900 1200 2    50   Input ~ 0
MISO
Text GLabel 9900 1300 2    50   Input ~ 0
MOSI
Text GLabel 9900 1500 2    50   Input ~ 0
!RESET
$Comp
L power:+5V #PWR0113
U 1 1
P 9350 850
F 0 "#PWR0113" H 9350 700 50  0001 C CNN
F 1 "+5V" H 9350 1000 50  0000 C CNN
F 2 "" H 9350 850 50  0001 C CNN
F 3 "" H 9350 850 50  0001 C CNN
	1    9350 850 
	1    0    0    -1  
$EndComp
$Comp
L power:GND #PWR0114
U 1 1
P 9350 1850
F 0 "#PWR0114" H 9350 1600 50  0001 C CNN
F 1 "GND" H 9350 1700 50  0000 C CNN
F 2 "" H 9350 1850 50  0001 C CNN
F 3 "" H 9350 1850 50  0001 C CNN
	1    9350 1850
	1    0    0    -1  
$EndComp
Wire Wire Line
	9900 1500 9850 1500
Wire Wire Line
	9850 1400 9900 1400
Wire Wire Line
	9900 1300 9850 1300
Wire Wire Line
	9850 1200 9900 1200
Wire Wire Line
	9350 1800 9350 1850
Wire Wire Line
	9350 900  9350 850 
Text GLabel 7450 2050 2    50   Input ~ 0
LEDS_PWM
Text GLabel 7450 2550 2    50   Input ~ 0
ROW0
Text GLabel 7450 2650 2    50   Input ~ 0
ROW1
Text GLabel 7450 2750 2    50   Input ~ 0
ROW2
Text GLabel 7450 2850 2    50   Input ~ 0
ROW3
Text GLabel 7450 2950 2    50   Input ~ 0
ROW4
Text GLabel 7450 3050 2    50   Input ~ 0
ROW5
Text GLabel 7450 3750 2    50   Input ~ 0
COL0
Text GLabel 7450 3850 2    50   Input ~ 0
COL1
Text GLabel 7450 3950 2    50   Input ~ 0
COL2
Text GLabel 7450 4050 2    50   Input ~ 0
COL3
$Comp
L power:GND #PWR0115
U 1 1
P 8000 2400
F 0 "#PWR0115" H 8000 2150 50  0001 C CNN
F 1 "GND" H 8000 2250 50  0000 C CNN
F 2 "" H 8000 2400 50  0001 C CNN
F 3 "" H 8000 2400 50  0001 C CNN
	1    8000 2400
	1    0    0    -1  
$EndComp
Wire Wire Line
	7400 2550 7450 2550
Wire Wire Line
	7450 2650 7400 2650
Wire Wire Line
	7400 2750 7450 2750
Wire Wire Line
	7450 2850 7400 2850
Wire Wire Line
	7400 2950 7450 2950
Wire Wire Line
	7450 3050 7400 3050
Wire Wire Line
	7400 3750 7450 3750
Wire Wire Line
	7450 3850 7400 3850
Wire Wire Line
	7400 3950 7450 3950
Wire Wire Line
	7450 4050 7400 4050
NoConn ~ 7400 1750
NoConn ~ 7400 1350
NoConn ~ 7400 3150
NoConn ~ 7400 3250
NoConn ~ 7400 3450
NoConn ~ 7400 3550
NoConn ~ 7400 4150
NoConn ~ 7400 4250
Text Notes 7350 7500 0    100  ~ 0
jank
Text Notes 8150 7650 0    79   ~ 0
20210327
Text Notes 10550 7650 0    79   ~ 0
0
$Comp
L Device:D D_ENT0
U 1 1
P 4400 5650
F 0 "D_ENT0" H 4400 5867 50  0000 C CNN
F 1 "1N4148" H 4400 5750 50  0000 C CNN
F 2 "Diode_SMD:D_SOD-123" H 4400 5650 50  0001 C CNN
F 3 "~" H 4400 5650 50  0001 C CNN
	1    4400 5650
	1    0    0    -1  
$EndComp
Wire Wire Line
	7450 1950 7400 1950
Wire Wire Line
	7400 2050 7450 2050
Wire Wire Line
	8000 1950 7750 1950
NoConn ~ 7400 2350
NoConn ~ 7400 2250
$Comp
L Switch:SW_Push SW0
U 1 1
P 7950 1850
F 0 "SW0" H 7950 2135 50  0000 C CNN
F 1 "SW_Push" H 7950 2044 50  0000 C CNN
F 2 "Button_Switch_SMD:SW_Push_1P1T_NO_6x6mm_H9.5mm" H 7950 2050 50  0001 C CNN
F 3 "~" H 7950 2050 50  0001 C CNN
	1    7950 1850
	1    0    0    -1  
$EndComp
Wire Wire Line
	7400 1850 7750 1850
$Comp
L power:GND #PWR0116
U 1 1
P 8200 1900
F 0 "#PWR0116" H 8200 1650 50  0001 C CNN
F 1 "GND" H 8200 1750 50  0000 C CNN
F 2 "" H 8200 1900 50  0001 C CNN
F 3 "" H 8200 1900 50  0001 C CNN
	1    8200 1900
	1    0    0    -1  
$EndComp
Wire Wire Line
	8150 1850 8200 1850
Wire Wire Line
	8200 1850 8200 1900
Wire Wire Line
	8000 1950 8000 2050
Wire Wire Line
	8000 2350 8000 2400
$Comp
L jank:MP3202 U2
U 1 1
P 8850 5600
F 0 "U2" H 8850 5850 50  0000 C CNN
F 1 "MP3202" H 8850 5600 50  0000 C CNN
F 2 "Package_TO_SOT_SMD:SOT-23-6_Handsoldering" H 8850 5600 50  0001 C CNN
F 3 "" H 8850 5600 50  0001 C CNN
	1    8850 5600
	1    0    0    -1  
$EndComp
$Comp
L jank:usb-c_2.0 J1
U 1 1
P 9400 3550
F 0 "J1" H 9450 3550 50  0000 R CNN
F 1 "usb-c_2.0" H 9500 3400 50  0000 R CNN
F 2 "Connector_USB:USB_C_Receptacle_GCT_USB4085" H 9400 3550 50  0001 C CNN
F 3 "" H 9400 3550 50  0001 C CNN
	1    9400 3550
	1    0    0    -1  
$EndComp
$EndSCHEMATC
